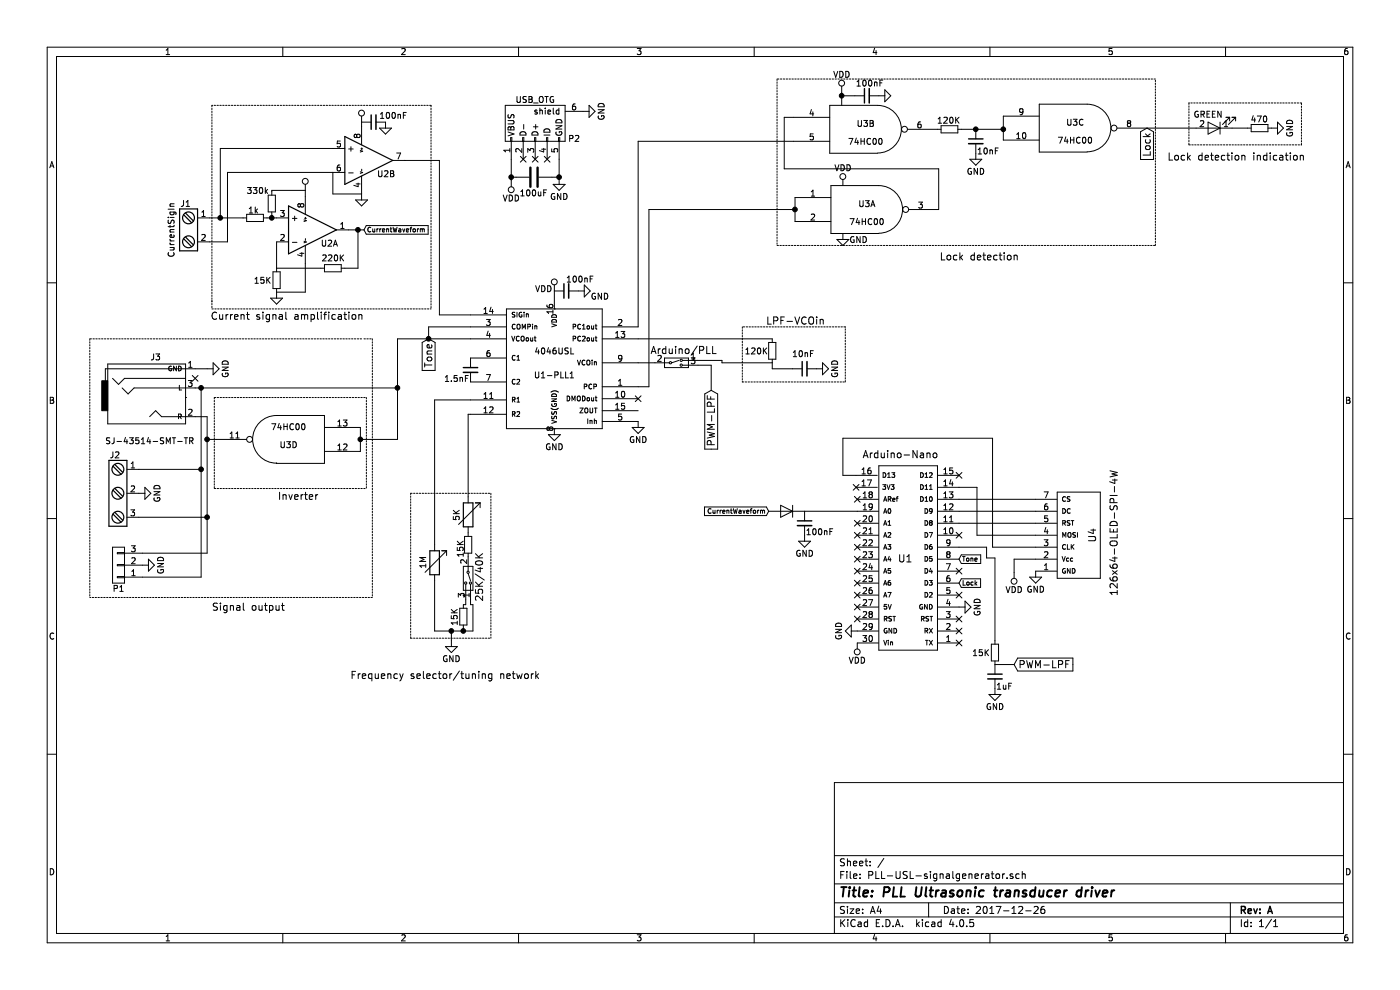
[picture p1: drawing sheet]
EESchema Schematic File Version 2
LIBS:PLL-USL-signalgenerator-rescue
LIBS:power
LIBS:device
LIBS:transistors
LIBS:conn
LIBS:linear
LIBS:regul
LIBS:74xx
LIBS:cmos4000
LIBS:adc-dac
LIBS:memory
LIBS:xilinx
LIBS:microcontrollers
LIBS:dsp
LIBS:microchip
LIBS:analog_switches
LIBS:motorola
LIBS:texas
LIBS:intel
LIBS:audio
LIBS:interface
LIBS:digital-audio
LIBS:philips
LIBS:display
LIBS:cypress
LIBS:siliconi
LIBS:opto
LIBS:atmel
LIBS:contrib
LIBS:valves
LIBS:USL
LIBS:PLL-USL-signalgenerator-cache
EELAYER 25 0
EELAYER END
$Descr A4 11693 8268
encoding utf-8
Sheet 1 1
Title "PLL Ultrasonic transducer driver"
Date "2017-12-26"
Rev "A"
Comp ""
Comment1 ""
Comment2 ""
Comment3 ""
Comment4 ""
$EndDescr
$Comp
L GND #PWR01
U 1 1
P 4630 3580
F 0 "#PWR01" H 4630 3330 50  0001 C CNN
F 1 "GND" H 4630 3430 50  0000 C CNN
F 2 "" H 4630 3580 50  0000 C CNN
F 3 "" H 4630 3580 50  0000 C CNN
	1    4630 3580
	1    0    0    -1  
$EndComp
$Comp
L R_Small R1-VCOinLPF1
U 1 1
P 6450 2930
F 0 "R1-VCOinLPF1" H 6220 2940 50  0001 L CNN
F 1 "120K" H 6220 2930 50  0000 L CNN
F 2 "Resistors_SMD:R_0805" H 6450 2930 50  0001 C CNN
F 3 "" H 6450 2930 50  0000 C CNN
	1    6450 2930
	1    0    0    -1  
$EndComp
$Comp
L C_Small C1-VCOinLPF1
U 1 1
P 6720 3080
F 0 "C1-VCOinLPF1" V 6830 2970 50  0001 L CNN
F 1 "10nF" V 6840 3000 50  0000 L CNN
F 2 "Capacitors_SMD:C_0805" H 6720 3080 50  0001 C CNN
F 3 "" H 6720 3080 50  0000 C CNN
	1    6720 3080
	0    -1   -1   0   
$EndComp
$Comp
L GND #PWR02
U 1 1
P 6820 3080
F 0 "#PWR02" H 6820 2830 50  0001 C CNN
F 1 "GND" H 6820 2930 50  0000 C CNN
F 2 "" H 6820 3080 50  0000 C CNN
F 3 "" H 6820 3080 50  0000 C CNN
	1    6820 3080
	0    -1   -1   0   
$EndComp
NoConn ~ 5330 3330
$Comp
L GND #PWR03
U 1 1
P 5330 3520
F 0 "#PWR03" H 5330 3270 50  0001 C CNN
F 1 "GND" H 5330 3370 50  0000 C CNN
F 2 "" H 5330 3520 50  0000 C CNN
F 3 "" H 5330 3520 50  0000 C CNN
	1    5330 3520
	1    0    0    -1  
$EndComp
$Comp
L C_Small TimingCap1
U 1 1
P 3930 3090
F 0 "TimingCap1" H 3790 3160 50  0001 L CNN
F 1 "1.5nF" H 3710 3020 50  0000 L CNN
F 2 "Capacitors_SMD:C_0805" H 3930 3090 50  0001 C CNN
F 3 "" H 3930 3090 50  0000 C CNN
	1    3930 3090
	1    0    0    -1  
$EndComp
$Comp
L R_Small R2-FreqSelct40K1
U 1 1
P 3910 4550
F 0 "R2-FreqSelct40K1" V 3980 4480 50  0001 L CNN
F 1 "15K" V 3970 4510 50  0000 L CNN
F 2 "Resistors_SMD:R_0805" H 3910 4550 50  0001 C CNN
F 3 "" H 3910 4550 50  0000 C CNN
	1    3910 4550
	-1   0    0    1   
$EndComp
$Comp
L R_Variable VR1-FreqSelctRange1
U 1 1
P 3630 4700
F 0 "VR1-FreqSelctRange1" V 3530 4670 50  0001 L CNN
F 1 "1M" V 3530 4650 50  0000 L CNN
F 2 "SMDresistors:trim_murata_pva2a" V 3560 4700 50  0001 C CNN
F 3 "" H 3630 4700 50  0000 C CNN
	1    3630 4700
	1    0    0    -1  
$EndComp
$Comp
L Switch 25K/40K-FreqSelct1
U 1 1
P 3910 4830
F 0 "25K/40K-FreqSelct1" H 3910 4740 60  0001 C CNN
F 1 "25K/40K" H 3920 4740 60  0000 C CNN
F 2 "PLL-USL:SW_SPDT_CK-JS102011SAQN" H 3910 4830 60  0001 C CNN
F 3 "" H 3910 4830 60  0001 C CNN
	1    3910 4830
	0    -1   -1   0   
$EndComp
$Comp
L R_Small R1-FreqSelct25K1
U 1 1
P 3870 5150
F 0 "R1-FreqSelct25K1" V 3940 5080 50  0001 L CNN
F 1 "15K" V 3940 5080 50  0000 L CNN
F 2 "Resistors_SMD:R_0805" H 3870 5150 50  0001 C CNN
F 3 "" H 3870 5150 50  0000 C CNN
	1    3870 5150
	-1   0    0    1   
$EndComp
Text Notes 4510 5680 2    60   ~ 0
Frequency selector/tuning network\n
$Comp
L GND #PWR04
U 1 1
P 3770 5350
F 0 "#PWR04" H 3770 5100 50  0001 C CNN
F 1 "GND" H 3770 5200 50  0000 C CNN
F 2 "" H 3770 5350 50  0000 C CNN
F 3 "" H 3770 5350 50  0000 C CNN
	1    3770 5350
	1    0    0    -1  
$EndComp
$Comp
L R_Variable VR2-FreqSelct5K1
U 1 1
P 3910 4300
F 0 "VR2-FreqSelct5K1" V 3810 4270 50  0001 L CNN
F 1 "5K" V 3810 4250 50  0000 L CNN
F 2 "SMDresistors:trim_bi_23b" V 3840 4300 50  0001 C CNN
F 3 "" H 3910 4300 50  0000 C CNN
	1    3910 4300
	1    0    0    -1  
$EndComp
$Comp
L Screw_Terminal_1x02 J1
U 1 1
P 1550 1920
F 0 "J1" H 1550 2170 50  0000 C TNN
F 1 "CurrentSigIn" V 1400 1920 50  0000 C TNN
F 2 "TerminalBlocks2.54mm:mpt_05-2f2-254" H 1550 1695 50  0001 C CNN
F 3 "" H 1525 1920 50  0001 C CNN
	1    1550 1920
	1    0    0    -1  
$EndComp
$Comp
L GND #PWR05
U 1 1
P 2310 2440
F 0 "#PWR05" H 2310 2190 50  0001 C CNN
F 1 "GND" H 2310 2290 50  0001 C CNN
F 2 "" H 2310 2440 50  0000 C CNN
F 3 "" H 2310 2440 50  0000 C CNN
	1    2310 2440
	1    0    0    -1  
$EndComp
Text Notes 1760 2680 0    60   ~ 0
Current signal amplification\n
$Comp
L SJ-43514-SMT-TR J3
U 1 1
P 1300 3380
F 0 "J3" H 1300 3780 50  0000 C CNN
F 1 "SJ-43514-SMT-TR" H 1250 3080 50  0000 C CNN
F 2 "PLL-USL:SJ-43514-SMT_3.5mm_Jack" H 1400 3230 50  0001 C CNN
F 3 "" H 1400 3230 50  0000 C CNN
	1    1300 3380
	1    0    0    -1  
$EndComp
$Comp
L GND #PWR06
U 1 1
P 1730 3080
F 0 "#PWR06" H 1730 2830 50  0001 C CNN
F 1 "GND" H 1730 2930 50  0000 C CNN
F 2 "" H 1730 3080 50  0000 C CNN
F 3 "" H 1730 3080 50  0000 C CNN
	1    1730 3080
	0    -1   -1   0   
$EndComp
$Comp
L 4046USL U1-PLL1
U 1 1
P 4630 3030
F 0 "U1-PLL1" H 4630 2930 50  0000 C CNN
F 1 "4046USL" H 4630 3130 50  0000 C CNN
F 2 "Housings_SSOP:TSSOP-16_4.4x5mm_Pitch0.65mm" H 4630 3030 60  0001 C CNN
F 3 "" H 4630 3030 60  0001 C CNN
	1    4630 3030
	1    0    0    -1  
$EndComp
Text Notes 2660 4280 2    60   ~ 0
Inverter\n\n
Text Notes 1770 5110 0    60   ~ 0
Signal output\n
$Comp
L 74HC00 U3
U 2 1
P 7230 1080
F 0 "U3" H 7230 1130 50  0000 C CNN
F 1 "74HC00" H 7230 980 50  0000 C CNN
F 2 "PLL-USL:SO14" H 7230 1080 50  0001 C CNN
F 3 "" H 7230 1080 50  0000 C CNN
	2    7230 1080
	1    0    0    -1  
$EndComp
$Comp
L 74HC00 U3
U 3 1
P 8980 1070
F 0 "U3" H 8980 1120 50  0000 C CNN
F 1 "74HC00" H 8980 970 50  0000 C CNN
F 2 "PLL-USL:SO14" H 8980 1070 50  0001 C CNN
F 3 "" H 8980 1070 50  0000 C CNN
	3    8980 1070
	1    0    0    -1  
$EndComp
$Comp
L R_Small R1-LockDetctLPF1
U 1 1
P 7930 1080
F 0 "R1-LockDetctLPF1" V 8000 950 50  0001 L CNN
F 1 "120K" V 8000 990 50  0000 L CNN
F 2 "Resistors_SMD:R_0805" H 7930 1080 50  0001 C CNN
F 3 "" H 7930 1080 50  0000 C CNN
	1    7930 1080
	0    -1   -1   0   
$EndComp
$Comp
L C_Small C1-LockDetctLPF1
U 1 1
P 8150 1180
F 0 "C1-LockDetctLPF1" V 8260 1070 50  0001 L CNN
F 1 "10nF" H 8160 1100 50  0000 L CNN
F 2 "Capacitors_SMD:C_0805" H 8150 1180 50  0001 C CNN
F 3 "" H 8150 1180 50  0000 C CNN
	1    8150 1180
	1    0    0    -1  
$EndComp
$Comp
L GND #PWR07
U 1 1
P 8150 1280
F 0 "#PWR07" H 8150 1030 50  0001 C CNN
F 1 "GND" H 8150 1130 50  0000 C CNN
F 2 "" H 8150 1280 50  0000 C CNN
F 3 "" H 8150 1280 50  0000 C CNN
	1    8150 1280
	1    0    0    -1  
$EndComp
$Comp
L Screw_Terminal_1x03 J2
U 1 1
P 960 4120
F 0 "J2" H 960 4470 50  0000 C TNN
F 1 "Screw_Terminal_1x03" V 810 4120 50  0001 C TNN
F 2 "TerminalBlocks2.54mm:mpt_05-2f3-254" H 960 3795 50  0001 C CNN
F 3 "" H 935 4220 50  0001 C CNN
	1    960  4120
	1    0    0    -1  
$EndComp
$Comp
L CONN_01X03 P1
U 1 1
P 990 4720
F 0 "P1" H 990 4920 50  0000 C CNN
F 1 "CONN_01X03" V 1090 4720 50  0001 C CNN
F 2 "Socket_Strips:Socket_Strip_Straight_1x03_Pitch2.54mm" H 990 4720 50  0001 C CNN
F 3 "" H 990 4720 50  0000 C CNN
	1    990  4720
	-1   0    0    1   
$EndComp
$Comp
L GND #PWR08
U 1 1
P 1160 4120
F 0 "#PWR08" H 1160 3870 50  0001 C CNN
F 1 "GND" H 1160 3970 50  0000 C CNN
F 2 "" H 1160 4120 50  0000 C CNN
F 3 "" H 1160 4120 50  0000 C CNN
	1    1160 4120
	0    -1   -1   0   
$EndComp
$Comp
L GND #PWR09
U 1 1
P 1190 4720
F 0 "#PWR09" H 1190 4470 50  0001 C CNN
F 1 "GND" H 1190 4570 50  0000 C CNN
F 2 "" H 1190 4720 50  0000 C CNN
F 3 "" H 1190 4720 50  0000 C CNN
	1    1190 4720
	0    -1   -1   0   
$EndComp
$Comp
L LED D1-LockDetectionIndication1
U 1 1
P 10140 1070
F 0 "D1-LockDetectionIndication1" H 10140 1170 50  0001 C CNN
F 1 "GREEN" H 10190 960 50  0000 C CNN
F 2 "LEDs:LED_0805" H 10140 1070 50  0001 C CNN
F 3 "" H 10140 1070 50  0000 C CNN
	1    10140 1070
	-1   0    0    1   
$EndComp
$Comp
L R_Small R1-LockDetectionIndication1
U 1 1
P 10520 1070
F 0 "R1-LockDetectionIndication1" H 10550 1090 50  0001 L CNN
F 1 "470" V 10590 1000 50  0000 L CNN
F 2 "Resistors_SMD:R_0805" H 10520 1070 50  0001 C CNN
F 3 "" H 10520 1070 50  0000 C CNN
	1    10520 1070
	0    -1   -1   0   
$EndComp
$Comp
L GND #PWR010
U 1 1
P 10620 1070
F 0 "#PWR010" H 10620 820 50  0001 C CNN
F 1 "GND" H 10620 920 50  0000 C CNN
F 2 "" H 10620 1070 50  0000 C CNN
F 3 "" H 10620 1070 50  0000 C CNN
	1    10620 1070
	0    -1   -1   0   
$EndComp
Text Notes 10900 1350 2    60   ~ 0
Lock detection indication\n
Text Notes 8510 2280 2    60   ~ 0
Lock detection\n\n
Text Notes 6890 2720 2    60   ~ 0
LPF-VCOin
$Comp
L Arduino-Nano U1
U 1 1
P 7440 4750
F 0 "U1" H 7320 4670 60  0000 C CNN
F 1 "Arduino-Nano" H 7360 3800 60  0000 C CNN
F 2 "PLL-USL:Arduino-Nano-Pinheader" H 7440 4750 60  0001 C CNN
F 3 "" H 7440 4750 60  0001 C CNN
	1    7440 4750
	-1   0    0    1   
$EndComp
$Comp
L 126x64-OLED-SPI-4W U4
U 1 1
P 9020 4510
F 0 "U4" H 9060 4410 60  0000 C CNN
F 1 "126x64-OLED-SPI-4W" H 9080 4230 60  0000 C CNN
F 2 "PLL-USL:OLED1.3inch7pinSPI" H 9020 4510 60  0001 C CNN
F 3 "" H 9020 4510 60  0001 C CNN
	1    9020 4510
	0    -1   -1   0   
$EndComp
$Comp
L 74HC00 U3
U 4 1
P 2410 3670
F 0 "U3" H 2410 3720 50  0000 C CNN
F 1 "74HC00" H 2410 3570 50  0000 C CNN
F 2 "PLL-USL:SO14" H 2410 3670 50  0001 C CNN
F 3 "" H 2410 3670 50  0000 C CNN
	4    2410 3670
	-1   0    0    1   
$EndComp
Text GLabel 3580 2830 3    60   Input ~ 0
Tone
Text GLabel 8010 4670 2    39   Input ~ 0
Tone
$Comp
L GND #PWR011
U 1 1
P 8650 4770
F 0 "#PWR011" H 8650 4520 50  0001 C CNN
F 1 "GND" H 8650 4620 50  0000 C CNN
F 2 "" H 8650 4770 50  0000 C CNN
F 3 "" H 8650 4770 50  0000 C CNN
	1    8650 4770
	1    0    0    -1  
$EndComp
$Comp
L VDD #PWR012
U 1 1
P 8470 4780
F 0 "#PWR012" H 8470 4630 50  0001 C CNN
F 1 "VDD" H 8470 4930 50  0000 C CNN
F 2 "" H 8470 4780 50  0000 C CNN
F 3 "" H 8470 4780 50  0000 C CNN
	1    8470 4780
	-1   0    0    1   
$EndComp
$Comp
L GND #PWR013
U 1 1
P 8010 5070
F 0 "#PWR013" H 8010 4820 50  0001 C CNN
F 1 "GND" H 8010 4920 50  0000 C CNN
F 2 "" H 8010 5070 50  0000 C CNN
F 3 "" H 8010 5070 50  0000 C CNN
	1    8010 5070
	0    -1   -1   0   
$EndComp
$Comp
L VDD #PWR014
U 1 1
P 7160 5370
F 0 "#PWR014" H 7160 5220 50  0001 C CNN
F 1 "VDD" H 7160 5520 50  0000 C CNN
F 2 "" H 7160 5370 50  0000 C CNN
F 3 "" H 7160 5370 50  0000 C CNN
	1    7160 5370
	-1   0    0    1   
$EndComp
NoConn ~ 8010 3970
NoConn ~ 8010 5170
NoConn ~ 8010 5270
NoConn ~ 8010 5370
$Comp
L GND #PWR015
U 1 1
P 7160 5270
F 0 "#PWR015" H 7160 5020 50  0001 C CNN
F 1 "GND" H 7160 5120 50  0000 C CNN
F 2 "" H 7160 5270 50  0000 C CNN
F 3 "" H 7160 5270 50  0000 C CNN
	1    7160 5270
	0    1    1    0   
$EndComp
NoConn ~ 7160 5170
NoConn ~ 7160 5070
NoConn ~ 7160 4970
NoConn ~ 7160 4870
NoConn ~ 7160 4770
NoConn ~ 7160 4670
NoConn ~ 7160 4570
NoConn ~ 7160 4470
NoConn ~ 7160 4370
NoConn ~ 7160 4170
$Comp
L TLV3542 U2
U 2 1
P 3080 1340
F 0 "U2" H 3150 1230 50  0000 L CNN
F 1 "TLV3542" H 3080 1140 50  0001 L CNN
F 2 "Housings_SOIC:SOIC-8_3.9x4.9mm_Pitch1.27mm" H 3080 1340 50  0001 C CNN
F 3 "" H 3080 1340 50  0000 C CNN
	2    3080 1340
	1    0    0    -1  
$EndComp
$Comp
L VDD #PWR016
U 1 1
P 2550 1590
F 0 "#PWR016" H 2550 1440 50  0001 C CNN
F 1 "VDD" H 2550 1740 50  0001 C CNN
F 2 "" H 2550 1590 50  0000 C CNN
F 3 "" H 2550 1590 50  0000 C CNN
	1    2550 1590
	1    0    0    -1  
$EndComp
$Comp
L GND #PWR017
U 1 1
P 3020 1620
F 0 "#PWR017" H 3020 1370 50  0001 C CNN
F 1 "GND" H 3020 1470 50  0001 C CNN
F 2 "" H 3020 1620 50  0000 C CNN
F 3 "" H 3020 1620 50  0000 C CNN
	1    3020 1620
	1    0    0    -1  
$EndComp
$Comp
L VDD #PWR018
U 1 1
P 3020 1020
F 0 "#PWR018" H 3020 870 50  0001 C CNN
F 1 "VDD" H 3020 1170 50  0001 C CNN
F 2 "" H 3020 1020 50  0000 C CNN
F 3 "" H 3020 1020 50  0000 C CNN
	1    3020 1020
	1    0    0    -1  
$EndComp
$Comp
L TLV3542 U2
U 1 1
P 2610 1920
F 0 "U2" H 2680 1810 50  0000 L CNN
F 1 "TLV3542" H 2610 1720 50  0001 L CNN
F 2 "Housings_SOIC:SOIC-8_3.9x4.9mm_Pitch1.27mm" H 2610 1920 50  0001 C CNN
F 3 "" H 2610 1920 50  0000 C CNN
	1    2610 1920
	1    0    0    -1  
$EndComp
$Comp
L R_Small Rf-GainOpAmp1
U 1 1
P 2780 2240
F 0 "Rf-GainOpAmp1" H 2550 2250 50  0001 L CNN
F 1 "220K" V 2860 2140 50  0000 L CNN
F 2 "Resistors_SMD:R_0805" H 2780 2240 50  0001 C CNN
F 3 "" H 2780 2240 50  0000 C CNN
	1    2780 2240
	0    -1   -1   0   
$EndComp
$Comp
L R_Small R1-GainOpAmp1
U 1 1
P 2310 2340
F 0 "R1-GainOpAmp1" H 2080 2350 50  0001 L CNN
F 1 "15K" H 2120 2340 50  0000 L CNN
F 2 "Resistors_SMD:R_0805" H 2310 2340 50  0001 C CNN
F 3 "" H 2310 2340 50  0000 C CNN
	1    2310 2340
	1    0    0    -1  
$EndComp
Text GLabel 3040 1920 2    39   Input ~ 0
CurrentWaveform
Text GLabel 6420 4270 0    39   Input ~ 0
CurrentWaveform
$Comp
L Switch 25K/40K-FreqSelct2
U 1 1
P 5650 3030
F 0 "25K/40K-FreqSelct2" H 5650 2940 60  0001 C CNN
F 1 "Arduino/PLL" H 5590 2930 60  0000 C CNN
F 2 "PLL-USL:SW_SPDT_CK-JS102011SAQN" H 5650 3030 60  0001 C CNN
F 3 "" H 5650 3030 60  0001 C CNN
	1    5650 3030
	-1   0    0    1   
$EndComp
$Comp
L R_Small R1-PWM-LPF1
U 1 1
P 8310 5450
F 0 "R1-PWM-LPF1" H 8080 5460 50  0001 L CNN
F 1 "15K" H 8120 5450 50  0000 L CNN
F 2 "Resistors_SMD:R_0805" H 8310 5450 50  0001 C CNN
F 3 "" H 8310 5450 50  0000 C CNN
	1    8310 5450
	1    0    0    -1  
$EndComp
$Comp
L C_Small C1-PWM-LPF1
U 1 1
P 8310 5650
F 0 "C1-PWM-LPF1" V 8420 5540 50  0001 L CNN
F 1 "1uF" H 8320 5570 50  0000 L CNN
F 2 "Capacitors_SMD:C_0805" H 8310 5650 50  0001 C CNN
F 3 "" H 8310 5650 50  0000 C CNN
	1    8310 5650
	1    0    0    -1  
$EndComp
$Comp
L GND #PWR019
U 1 1
P 8310 5750
F 0 "#PWR019" H 8310 5500 50  0001 C CNN
F 1 "GND" H 8310 5600 50  0000 C CNN
F 2 "" H 8310 5750 50  0000 C CNN
F 3 "" H 8310 5750 50  0000 C CNN
	1    8310 5750
	1    0    0    -1  
$EndComp
Text GLabel 8470 5550 2    60   Input ~ 0
PWM-LPF
Text GLabel 5940 3260 3    60   Input ~ 0
PWM-LPF
NoConn ~ 8010 4970
Text GLabel 8010 4870 2    39   Input ~ 0
Lock
Text GLabel 9580 1070 3    60   Input ~ 0
Lock
$Comp
L D D1-PeakDetector1
U 1 1
P 6570 4270
F 0 "D1-PeakDetector1" H 6570 4370 50  0001 C CNN
F 1 "D" H 6570 4170 50  0001 C CNN
F 2 "PLL-USL:SOT-23-PinCorrection" H 6570 4270 50  0001 C CNN
F 3 "" H 6570 4270 50  0000 C CNN
	1    6570 4270
	-1   0    0    1   
$EndComp
$Comp
L GND #PWR020
U 1 1
P 6720 4470
F 0 "#PWR020" H 6720 4220 50  0001 C CNN
F 1 "GND" H 6720 4320 50  0000 C CNN
F 2 "" H 6720 4470 50  0000 C CNN
F 3 "" H 6720 4470 50  0000 C CNN
	1    6720 4470
	1    0    0    -1  
$EndComp
Wire Wire Line
	6030 3030 6450 3030
Wire Wire Line
	5330 2830 6450 2830
Wire Wire Line
	3890 5010 3890 5050
Wire Wire Line
	3890 5050 3870 5050
Wire Wire Line
	3930 5010 3930 5050
Wire Wire Line
	3930 5050 3950 5050
Wire Notes Line
	3430 5330 4100 5330
Wire Notes Line
	3430 4120 4100 4120
Wire Wire Line
	3630 5270 3630 4850
Wire Wire Line
	3950 5050 3950 5270
Wire Wire Line
	3950 5270 3630 5270
Wire Wire Line
	3870 5250 3870 5270
Connection ~ 3870 5270
Wire Wire Line
	3770 5350 3770 5270
Connection ~ 3770 5270
Wire Notes Line
	4100 4120 4100 5330
Wire Notes Line
	3430 5330 3430 4120
Wire Wire Line
	3670 1340 3670 2630
Wire Wire Line
	3670 2630 3930 2630
Wire Wire Line
	3630 3340 3630 4550
Wire Wire Line
	3630 3340 3930 3340
Wire Wire Line
	3910 3460 3910 4150
Wire Wire Line
	1730 3080 1630 3080
Wire Wire Line
	3930 3460 3910 3460
Wire Wire Line
	1730 3480 1630 3480
Wire Notes Line
	1790 3320 1790 4080
Wire Notes Line
	1790 4080 3060 4080
Wire Notes Line
	1790 3320 3060 3320
Wire Notes Line
	750  2830 750  4990
Wire Notes Line
	3020 2830 750  2830
Wire Wire Line
	7840 1410 7840 1750
Wire Wire Line
	6550 1410 7840 1410
Wire Wire Line
	6550 980  6550 1410
Wire Wire Line
	6640 1650 6640 1850
Connection ~ 6640 1750
Wire Wire Line
	6450 3030 6450 3080
Wire Wire Line
	6450 3080 6620 3080
Wire Wire Line
	8030 1080 8380 1080
Wire Wire Line
	8380 970  8380 1170
Connection ~ 8150 1080
Connection ~ 8380 1080
Wire Notes Line
	6490 2050 9650 2050
Wire Notes Line
	9650 2050 9650 660 
Wire Notes Line
	9650 660  6490 660 
Wire Notes Line
	6490 660  6490 2050
Wire Notes Line
	3060 3320 3060 4080
Wire Notes Line
	3040 2830 3110 2830
Wire Notes Line
	3110 2830 3110 4990
Wire Wire Line
	3320 2830 3930 2830
Wire Wire Line
	3320 2830 3320 3670
Wire Wire Line
	3320 3670 3010 3670
Wire Wire Line
	3010 3570 3010 3770
Connection ~ 3010 3670
Connection ~ 3320 3240
Wire Notes Line
	3110 4990 750  4990
Wire Wire Line
	1680 3240 1680 4820
Wire Wire Line
	1680 3920 1160 3920
Connection ~ 1680 3240
Wire Wire Line
	1680 4820 1190 4820
Connection ~ 1680 3920
Wire Wire Line
	1730 4320 1160 4320
Connection ~ 1730 3670
Wire Wire Line
	1730 4620 1190 4620
Connection ~ 1730 4320
Wire Wire Line
	10420 1070 10290 1070
Wire Wire Line
	9990 1070 9580 1070
Wire Notes Line
	9930 860  9930 1210
Wire Notes Line
	9930 1210 10870 1210
Wire Notes Line
	10870 1210 10870 860 
Wire Notes Line
	10870 860  9930 860 
Wire Notes Line
	6200 2730 6200 3190
Wire Notes Line
	6200 3190 7060 3190
Wire Notes Line
	7060 3190 7060 2730
Wire Notes Line
	7060 2730 6200 2730
Wire Wire Line
	1730 3480 1730 4620
Wire Wire Line
	1730 3670 1810 3670
Wire Wire Line
	3930 2730 3580 2730
Wire Wire Line
	3580 2730 3580 2830
Connection ~ 3580 2830
Wire Wire Line
	8650 4370 8010 4370
Wire Wire Line
	8650 4270 8010 4270
Wire Wire Line
	8650 4170 8010 4170
Wire Wire Line
	8650 4470 8160 4470
Wire Wire Line
	8160 4470 8160 4070
Wire Wire Line
	8160 4070 8010 4070
Wire Wire Line
	8650 4570 8290 4570
Wire Wire Line
	8290 4570 8290 3660
Wire Wire Line
	8290 3660 7040 3660
Wire Wire Line
	7040 3660 7040 3970
Wire Wire Line
	7040 3970 7150 3970
Wire Wire Line
	8470 4780 8470 4670
Wire Wire Line
	8470 4670 8650 4670
Wire Wire Line
	1840 1820 1840 1240
Connection ~ 1840 1820
Wire Wire Line
	2310 2240 2680 2240
Wire Wire Line
	2310 2020 2310 2240
Wire Wire Line
	2310 2440 2550 2440
Wire Wire Line
	2550 2440 2550 2200
Wire Wire Line
	2990 2240 2880 2240
Wire Wire Line
	2780 1440 2780 1620
Wire Wire Line
	2780 1620 3020 1620
Wire Wire Line
	3380 1340 3670 1340
Wire Wire Line
	5330 3230 5420 3230
Wire Wire Line
	5420 3230 5420 1750
Wire Wire Line
	5420 1750 6640 1750
Wire Wire Line
	6030 3030 6030 3010
Wire Wire Line
	6030 3010 5830 3010
Wire Wire Line
	5830 3050 5940 3050
Wire Wire Line
	5940 3050 5940 3260
Wire Wire Line
	8310 5550 8470 5550
Wire Wire Line
	8310 4660 8310 5350
Wire Notes Line
	3600 880  3600 2580
Wire Notes Line
	3600 880  1770 880 
Wire Notes Line
	1770 880  1770 2520
Wire Notes Line
	1770 2510 1770 2580
Wire Notes Line
	1770 2580 3600 2580
Wire Wire Line
	6720 4270 7160 4270
Wire Wire Line
	2910 1920 3040 1920
Wire Wire Line
	2990 1920 2990 2240
Connection ~ 2990 1920
$Comp
L C_Small C1-PeakDetector1
U 1 1
P 6720 4370
F 0 "C1-PeakDetector1" V 6830 4260 50  0001 L CNN
F 1 "100nF" H 6730 4300 50  0000 L CNN
F 2 "Capacitors_SMD:C_0805" H 6720 4370 50  0001 C CNN
F 3 "" H 6720 4370 50  0000 C CNN
	1    6720 4370
	1    0    0    -1  
$EndComp
$Comp
L C_Small C1-4046Decoupling1
U 1 1
P 4730 2430
F 0 "C1-4046Decoupling1" V 4840 2320 50  0001 L CNN
F 1 "100nF" V 4630 2200 50  0000 L CNN
F 2 "Capacitors_SMD:C_0805" H 4730 2430 50  0001 C CNN
F 3 "" H 4730 2430 50  0000 C CNN
	1    4730 2430
	0    -1   1    0   
$EndComp
$Comp
L GND #PWR021
U 1 1
P 7040 1950
F 0 "#PWR021" H 7040 1700 50  0001 C CNN
F 1 "GND" H 7170 1900 50  0000 C CNN
F 2 "" H 7040 1950 50  0000 C CNN
F 3 "" H 7040 1950 50  0000 C CNN
	1    7040 1950
	1    0    0    -1  
$EndComp
NoConn ~ 8010 4470
NoConn ~ 7150 4070
Wire Wire Line
	5470 3030 5330 3030
NoConn ~ 1630 3160
$Comp
L VDD #PWR022
U 1 1
P 4630 2430
F 0 "#PWR022" H 4630 2280 50  0001 C CNN
F 1 "VDD" H 4540 2450 50  0000 C CNN
F 2 "" H 4630 2430 50  0000 C CNN
F 3 "" H 4630 2430 50  0000 C CNN
	1    4630 2430
	1    0    0    -1  
$EndComp
Wire Wire Line
	1630 3240 3320 3240
$Comp
L R_Small R1-OffsetInput1
U 1 1
P 2130 1820
F 0 "R1-OffsetInput1" V 2040 1690 50  0001 L CNN
F 1 "1k" V 2190 1790 50  0000 L CNN
F 2 "Resistors_SMD:R_0805" H 2130 1820 50  0001 C CNN
F 3 "" H 2130 1820 50  0000 C CNN
	1    2130 1820
	0    -1   -1   0   
$EndComp
$Comp
L R_Small R2-OffsetInput1
U 1 1
P 2270 1700
F 0 "R2-OffsetInput1" V 2180 1570 50  0001 L CNN
F 1 "330k" H 2060 1810 50  0000 L CNN
F 2 "Resistors_SMD:R_0805" H 2270 1700 50  0001 C CNN
F 3 "" H 2270 1700 50  0000 C CNN
	1    2270 1700
	1    0    0    -1  
$EndComp
Wire Wire Line
	2230 1820 2310 1820
Wire Wire Line
	2270 1800 2270 1820
Connection ~ 2270 1820
Wire Wire Line
	3020 1020 3020 1060
Wire Wire Line
	1900 2020 1900 1440
Wire Wire Line
	1900 1440 2780 1440
Wire Wire Line
	2550 1590 2270 1590
Wire Wire Line
	2270 1590 2270 1600
Wire Wire Line
	2550 1590 2550 1640
Wire Wire Line
	1750 1820 2030 1820
Wire Wire Line
	1840 1240 2780 1240
$Comp
L C_Small C1-OpAmpDecoupling1
U 1 1
P 3120 1020
F 0 "C1-OpAmpDecoupling1" V 3230 910 50  0001 L CNN
F 1 "100nF" V 3170 740 50  0000 L CNN
F 2 "Capacitors_SMD:C_0805" H 3120 1020 50  0001 C CNN
F 3 "" H 3120 1020 50  0000 C CNN
	1    3120 1020
	0    -1   -1   0   
$EndComp
$Comp
L GND #PWR023
U 1 1
P 3220 1020
F 0 "#PWR023" H 3220 770 50  0001 C CNN
F 1 "GND" H 3220 870 50  0001 C CNN
F 2 "" H 3220 1020 50  0000 C CNN
F 3 "" H 3220 1020 50  0000 C CNN
	1    3220 1020
	1    0    0    -1  
$EndComp
$Comp
L C_Small C1-NAND-Decoupling1
U 1 1
P 7240 800
F 0 "C1-NAND-Decoupling1" V 7350 690 50  0001 L CNN
F 1 "100nF" V 7340 660 50  0000 L CNN
F 2 "Capacitors_SMD:C_0805" H 7240 800 50  0001 C CNN
F 3 "" H 7240 800 50  0000 C CNN
	1    7240 800 
	0    -1   -1   0   
$EndComp
Wire Wire Line
	7140 800  7030 800 
Wire Wire Line
	7030 770  7030 880 
Connection ~ 7030 800 
$Comp
L GND #PWR024
U 1 1
P 7340 800
F 0 "#PWR024" H 7340 550 50  0001 C CNN
F 1 "GND" H 7340 650 50  0001 C CNN
F 2 "" H 7340 800 50  0000 C CNN
F 3 "" H 7340 800 50  0000 C CNN
	1    7340 800 
	0    -1   -1   0   
$EndComp
$Comp
L USB_OTG P2
U 1 1
P 4470 1030
F 0 "P2" H 4795 905 50  0000 C CNN
F 1 "USB_OTG" H 4470 1230 50  0000 C CNN
F 2 "Egengjort:USB_Mini-B_Handsoldering" V 4420 930 50  0001 C CNN
F 3 "" V 4420 930 50  0000 C CNN
	1    4470 1030
	1    0    0    -1  
$EndComp
$Comp
L GND #PWR025
U 1 1
P 4670 1490
F 0 "#PWR025" H 4670 1240 50  0001 C CNN
F 1 "GND" H 4670 1340 50  0000 C CNN
F 2 "" H 4670 1490 50  0000 C CNN
F 3 "" H 4670 1490 50  0000 C CNN
	1    4670 1490
	1    0    0    -1  
$EndComp
$Comp
L VDD #PWR026
U 1 1
P 4270 1510
F 0 "#PWR026" H 4270 1360 50  0001 C CNN
F 1 "VDD" H 4270 1660 50  0000 C CNN
F 2 "" H 4270 1510 50  0000 C CNN
F 3 "" H 4270 1510 50  0000 C CNN
	1    4270 1510
	-1   0    0    1   
$EndComp
NoConn ~ 4370 1330
NoConn ~ 4470 1330
NoConn ~ 4570 1330
Wire Wire Line
	1750 2020 1900 2020
Wire Wire Line
	6550 980  6630 980 
Wire Wire Line
	6630 1180 5330 1180
Wire Wire Line
	5330 1180 5330 2730
Wire Wire Line
	4630 2430 4630 2580
$Comp
L GND #PWR027
U 1 1
P 4830 2430
F 0 "#PWR027" H 4830 2180 50  0001 C CNN
F 1 "GND" V 4780 2250 50  0000 C CNN
F 2 "" H 4830 2430 50  0000 C CNN
F 3 "" H 4830 2430 50  0000 C CNN
	1    4830 2430
	0    -1   -1   0   
$EndComp
$Comp
L VDD #PWR028
U 1 1
P 7030 770
F 0 "#PWR028" H 7030 620 50  0001 C CNN
F 1 "VDD" H 7030 920 50  0000 C CNN
F 2 "" H 7030 770 50  0000 C CNN
F 3 "" H 7030 770 50  0000 C CNN
	1    7030 770 
	1    0    0    -1  
$EndComp
$Comp
L 74HC00 U3
U 1 1
P 7240 1750
F 0 "U3" H 7240 1800 50  0000 C CNN
F 1 "74HC00" H 7240 1650 50  0000 C CNN
F 2 "PLL-USL:SO14" H 7240 1750 50  0001 C CNN
F 3 "" H 7240 1750 50  0000 C CNN
	1    7240 1750
	1    0    0    -1  
$EndComp
$Comp
L VDD #PWR029
U 1 1
P 7040 1550
F 0 "#PWR029" H 7040 1400 50  0001 C CNN
F 1 "VDD" H 7040 1700 50  0000 C CNN
F 2 "" H 7040 1550 50  0000 C CNN
F 3 "" H 7040 1550 50  0000 C CNN
	1    7040 1550
	1    0    0    -1  
$EndComp
$Comp
L C ReserveCap1
U 1 1
P 4460 1480
F 0 "ReserveCap1" H 4485 1580 50  0001 L CNN
F 1 "100uF" V 4590 1360 50  0000 L CNN
F 2 "Capacitors_SMD:CP_Elec_6.3x5.3" H 4498 1330 50  0001 C CNN
F 3 "" H 4460 1480 50  0000 C CNN
	1    4460 1480
	0    1    1    0   
$EndComp
Wire Wire Line
	4610 1480 4670 1480
Wire Wire Line
	4670 1330 4670 1490
Connection ~ 4670 1480
Wire Wire Line
	4310 1480 4270 1480
Wire Wire Line
	4270 1330 4270 1510
Connection ~ 4270 1480
$Comp
L GND #PWR030
U 1 1
P 4870 930
F 0 "#PWR030" H 4870 680 50  0001 C CNN
F 1 "GND" H 4870 780 50  0000 C CNN
F 2 "" H 4870 930 50  0000 C CNN
F 3 "" H 4870 930 50  0000 C CNN
	1    4870 930 
	0    -1   -1   0   
$EndComp
NoConn ~ 8010 4770
Wire Wire Line
	8310 4660 8240 4660
Wire Wire Line
	8240 4660 8240 4570
Wire Wire Line
	8240 4570 8010 4570
$EndSCHEMATC
